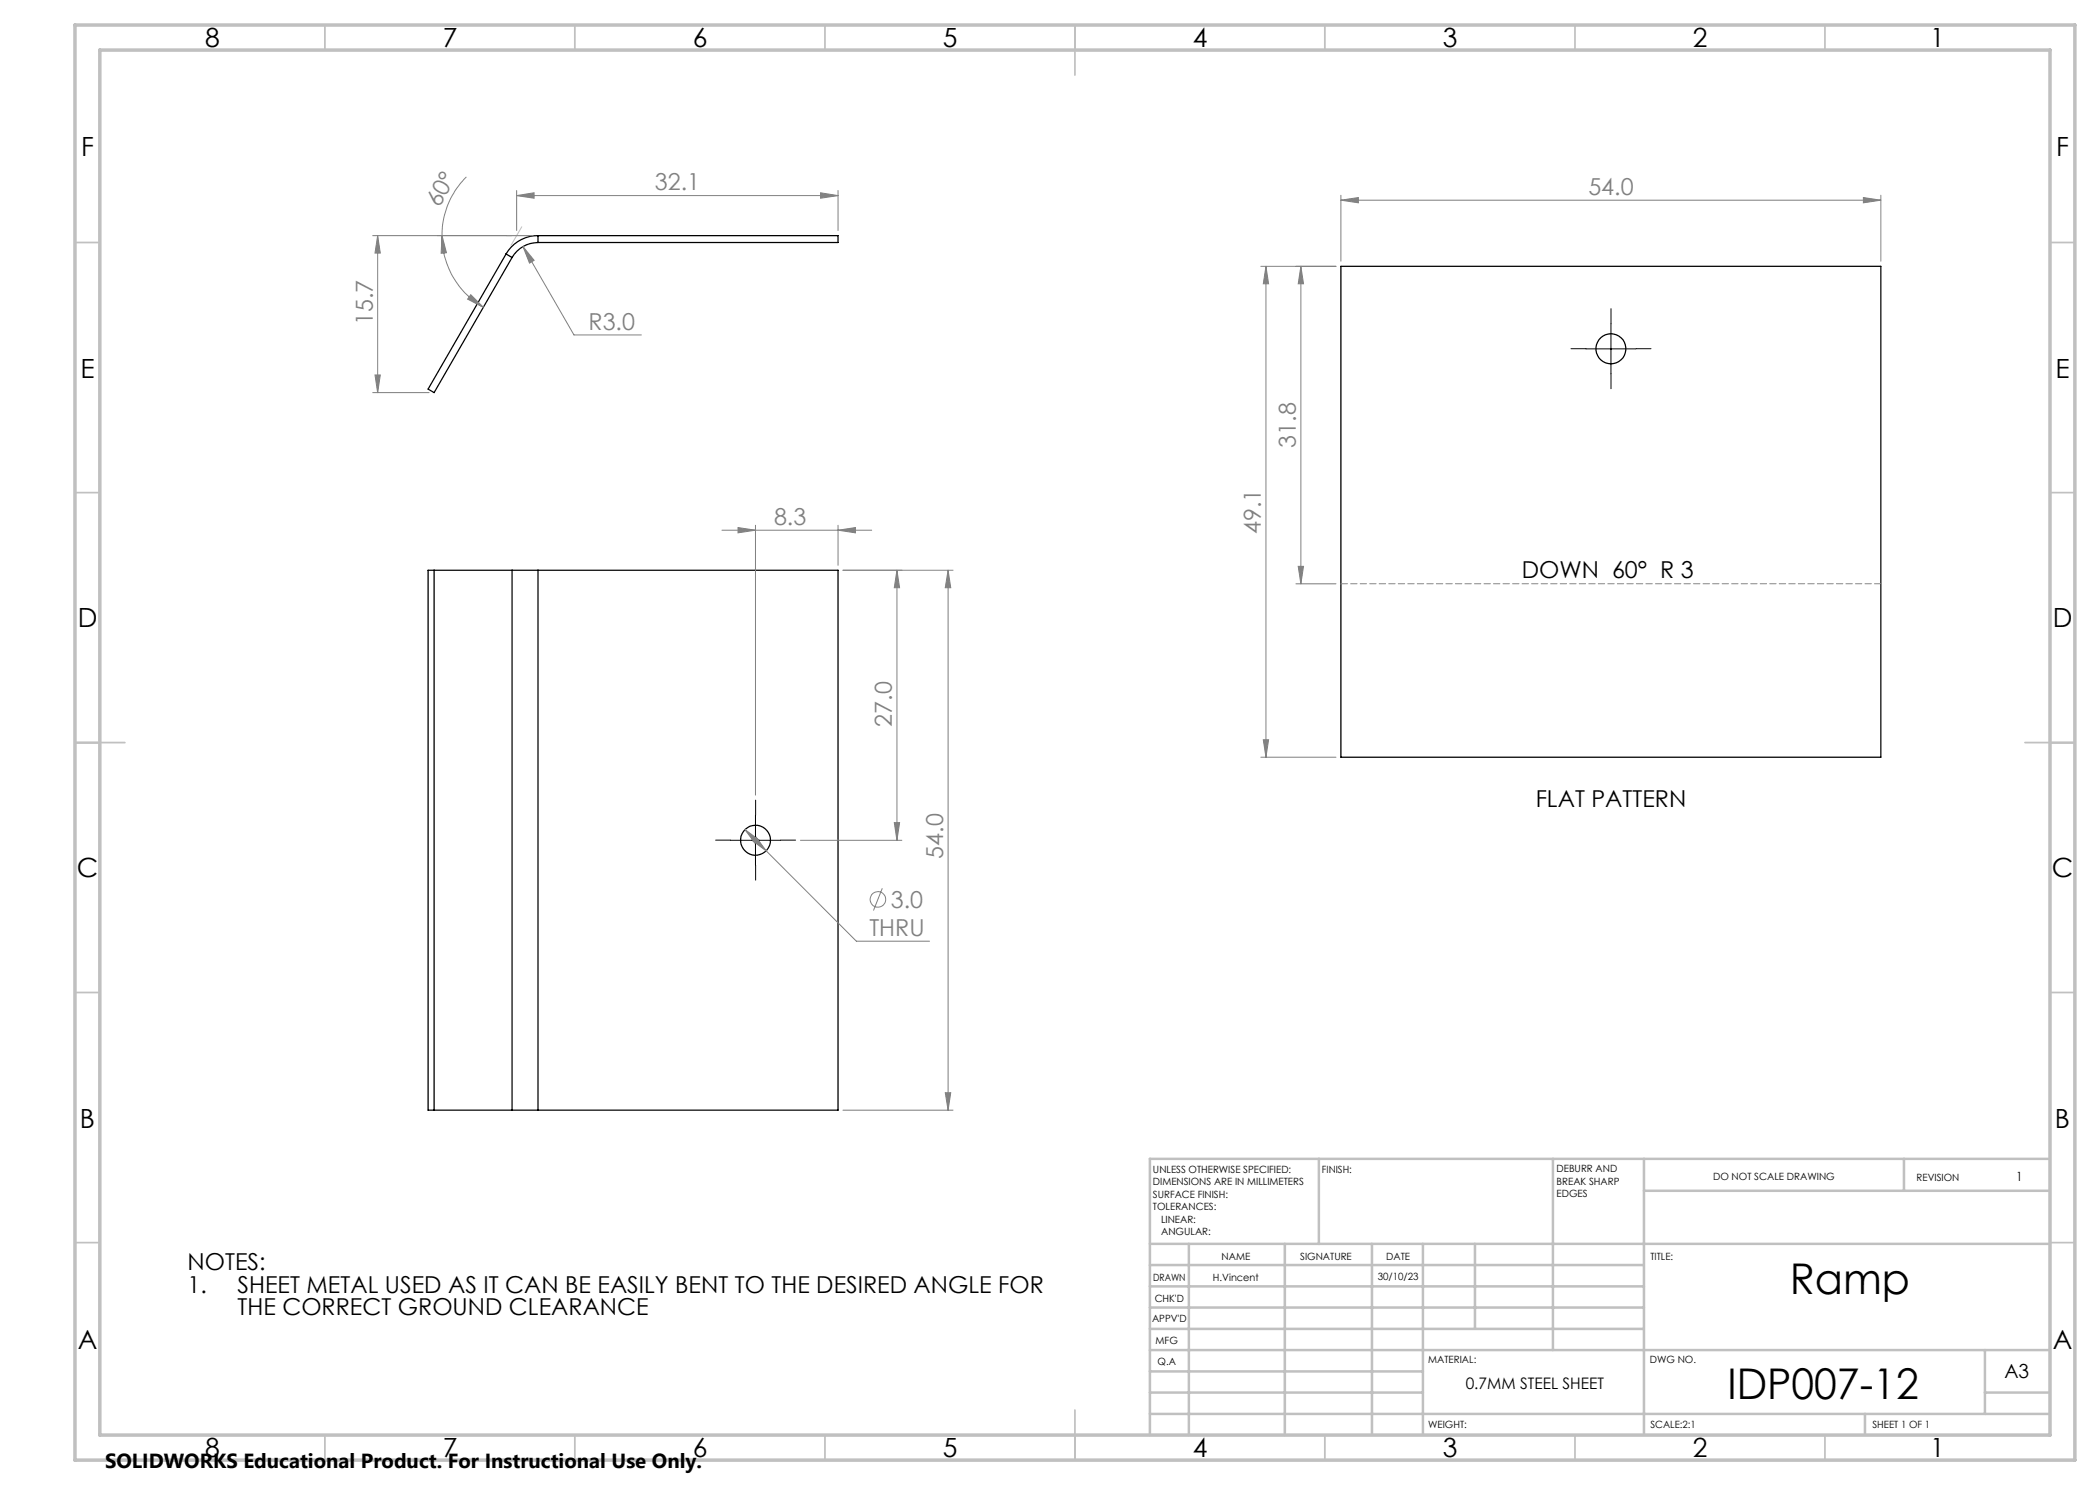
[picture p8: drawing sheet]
<svg xmlns="http://www.w3.org/2000/svg" width="420mm" height="297mm" viewBox="0 0 420 297" stroke-linecap="round" stroke-linejoin="round" font-family="sans-serif">
<g fill="none" stroke="#000" stroke-width=".25">
<path d="M101.2 50.8l-15.6 27 1.2 .7 15.6-27M101.2 50.8l1.2 .7M107.6 47.1a7.3 7.3 0 0 0-6.4 3.7M107.6 48.5a6 6 0 0 0-5.2 3M107.6 47.1v1.4M107.6 47.1h60v1.4h-60M268.2 53.3h108v98.1h-108zM86.8 114v108M102.4 114h5.2M102.4 114h-16.8v108h16.8M102.4 114v108M107.6 114v108"/>
<path d="M107.6 114h60v108h-60M102.4 222h5.2"/>
<circle cx="322.2" cy="69.8" r="3"/>
<circle cx="151.1" cy="168" r="3"/>
</g>
<g fill="none" stroke="#808080" stroke-width=".2">
<path d="M93.3 35.4a16.3 16.3 0 0 0-4.9 11.7M103.3 39.1l3.5-.5v1zM103.3 38.1v8M103.3 39.1h64.3M164.1 38.6l3.5 .5-3.5 .5zM167.6 38.1v8M268.2 39v13.2M372.7 39.5l3.5 .5-3.5 .6zM376.2 39v13.2M74.5 47.1h32.1M75.5 47.1v31.4M75.5 47.1l.6 3.5h-1.1z"/>
<path d="M88.4 47.1l.9 3.4-1.1 .2zM88.4 47.1a16.5 16.5 0 0 0 8.3 14.4M94.2 58.9l2.5 2.6-3.2-1.7zM104.6 49.3l2.2 2.8-.9 .5zM104.6 49.3l10.2 17.7h13.5M252.2 53.3h15M253.2 53.3l.5 3.5h-1zM253.2 53.3v98.1M260.2 53.3l.5 3.5h-1.1zM260.2 53.3v63.5M268.2 40l3.5-.5v1.1zM268.2 40h108"/>
<path d="M74.5 78.5h11.3M75 75h1.1l-.6 3.5zM144.4 106h29.9M147.6 105.5l3.5 .5-3.5 .6zM151.1 105.1v53.9M167.6 106l3.5-.5v1.1zM167.6 105.1v8M168.6 114h22M179.4 114v54.1M179.4 114l.5 3.5h-1zM189.6 114v108M189.6 114l.5 3.5h-1z"/>
<path d="M259.2 116.8h8M259.6 113.3h1.1l-.5 3.5zM252.2 151.4h15M252.7 148h1l-.5 3.4zM149 165.9l2.8 2.1-.7 .8zM149 165.9l4.2 4.3M151.1 167.3l2.1 2.9-2.8-2.1zM153.2 170.2l18.1 18h14.6M160.1 168.1h20.3M176.5 177.7l-1.8 4.4M178.9 164.5h1l-.5 3.6zM189.1 218.5h1l-.5 3.5z"/>
<path d="M168.6 222h22"/>
<circle cx="175.6" cy="179.9" r="1.56"/>
</g>
<path d="M317.2 69.7h-3M322.2 64.7v-3M322.2 74.7v3M327.2 69.7h3M146.1 168h-3M151.1 163v-3M151.1 173v3M156.1 168h3" fill="none" stroke="#000" stroke-width=".2" stroke-dasharray="15.2 1.3 1.3 1.3"/>
<path d="M317.2 69.8h10M322.2 64.8v10M146.1 168.1h10M151.1 163.1v9.9" fill="none" stroke="#000" stroke-width=".2"/>
<path d="M376.2 116.7h-108" fill="none" stroke="#808080" stroke-width=".2" stroke-dasharray="1.3 .6"/>
<path d="M101.3 47.1h4.3M104.4 45.4l-2.2 3.7" fill="none" stroke="#c0c0c0" stroke-width=".2"/>
<g fill="none" stroke="#c0c0c0" stroke-width=".35">
<path d="M65 5v5M115 5v5M165 5v5M215 5v10M265 5v5M315 5v5M365 5v5M15 48.5h5M410 48.5h5M15 98.5h5M410 98.5h5M15 148.5h10"/>
<path d="M405 148.5h10M15 198.5h5M410 198.5h5M15 248.5h5M410 248.5h5M65 287v5M115 287v5M165 287v5M215 282v10M265 287v5M315 287v5M365 287v5"/>
</g>
<g fill="none" stroke="#c0c0c0" stroke-width=".5">
<path d="M263.8 231.8v17M310.6 231.8v38.2M328.8 231.8v55.2M328.8 238.2h81.2M380.8 231.8v6.4M410 231.8h-180v55.2M230 248.8h180M230 257.3h98.8M230 253h98.8M237.8 248.8v38.2M257 248.8v38.2M274.4 248.8v38.2"/>
<path d="M284.6 248.8v38.2M295 248.8v17M230 265.8h98.8M230 261.5h98.8M230 278.5h54.6M230 274.3h54.6M230 270h180M397 278.5h13M397 270v12.8M230 282.8h180M373 282.8v4.2"/>
</g>
<path d="M15 5h400v287h-400zM20 10h390v277h-390z" fill="none" stroke="#c0c0c0" stroke-width=".7"/>
<g fill="#808080">
<path d="M103.3 39.1l3.5-.5v1zM164.1 38.6l3.5 .5-3.5 .5z"/>
<path d="M75 75h1.1l-.6 3.5zM75.5 47.1l.6 3.5h-1.1z"/>
<path d="M104.6 49.3l1.3 3.3 .9-.5zM149 165.9l2.1 2.9 .7-.8zM151.1 167.3l-.7 .8 2.8 2.1z"/>
<path d="M147.6 105.5l3.5 .5-3.5 .6zM167.6 106l3.5-.5v1.1z"/>
<path d="M372.7 39.5l3.5 .5-3.5 .6zM268.2 40l3.5-.5v1.1z"/>
<path d="M88.4 47.1l.9 3.4-1.1 .2zM94.2 58.9l2.5 2.6-3.2-1.7z"/>
<path d="M178.9 164.5h1l-.5 3.6zM179.4 114l.5 3.5h-1z"/>
<path d="M189.6 114l.5 3.5h-1zM189.1 218.5h1l-.5 3.5z"/>
<path d="M253.2 53.3l.5 3.5h-1zM252.7 148h1l-.5 3.4zM260.2 53.3l.5 3.5h-1.1zM259.6 113.3h1.1l-.5 3.5z"/>
</g>
<g font-size="8.5">
<text x="358" y="258.8">Ramp</text>
<text x="345.5" y="279.7">IDP007-12</text>
</g>
<g font-size="5.3">
<text x="41" y="9.5">8</text>
<text x="88.5" y="9.5">7</text>
<text x="138.5" y="9.5">6</text>
<text x="188.5" y="9.5">5</text>
<text x="238.5" y="9.5">4</text>
<text x="288.5" y="9.5">3</text>
<text x="338.5" y="9.5">2</text>
<text x="386" y="9.5">1</text>
<text x="16.2" y="31.2">F</text>
<text x="411.2" y="31.2">F</text>
<text x="16.1" y="75.5">E</text>
<text x="411.1" y="75.5">E</text>
<text x="15.5" y="125.5">D</text>
<text x="410.5" y="125.5">D</text>
<text x="15.4" y="175.5">C</text>
<text x="410.4" y="175.5">C</text>
<text x="16" y="225.5">B</text>
<text x="411" y="225.5">B</text>
<text x="15.5" y="269.7">A</text>
<text x="410.5" y="269.7">A</text>
<text x="41" y="291.5">8</text>
<text x="88.5" y="291.5">7</text>
<text x="138.5" y="291.5">6</text>
<text x="188.5" y="291.5">5</text>
<text x="238.5" y="291.5">4</text>
<text x="288.5" y="291.5">3</text>
<text x="338.5" y="291.5">2</text>
<text x="386" y="291.5">1</text>
</g>
<g font-size="4.7" fill="#808080">
<text x="87.9" y="41.7" transform="rotate(-61 87.9 41.7)">60°</text>
<text x="131" y="38.1">32.1</text>
<text x="317.7" y="39">54.0</text>
<text x="74.5" y="65" transform="rotate(-90 74.5 65)">15.7</text>
<text x="117.7" y="66">R3.0</text>
<text x="259.2" y="89.5" transform="rotate(-90 259.2 89.5)">31.8</text>
<text x="154.8" y="105">8.3</text>
<text x="252.2" y="106.9" transform="rotate(-90 252.2 106.9)">49.1</text>
<text x="178.4" y="145.3" transform="rotate(-90 178.4 145.3)">27.0</text>
<text x="188.6" y="171.7" transform="rotate(-90 188.6 171.7)">54.0</text>
<text x="178.2" y="181.6">3.0</text>
<text x="173.9" y="187.2">THRU</text>
</g>
<g font-size="4.7">
<text x="304.4" y="115.7">DOWN 60° R 3</text>
<text x="307.1" y="161.4">FLAT PATTERN</text>
<text x="37.5" y="254">NOTES:</text>
<text x="37.5" y="258.5">1.</text>
<text x="47.5" y="258.5">SHEET METAL USED AS IT CAN BE EASILY BENT TO THE DESIRED ANGLE FOR</text>
<text x="47.5" y="263">THE CORRECT GROUND CLEARANCE</text>
</g>
<text font-size="4.1" x="21" y="293.7">SOLIDWORKS Educational Product. For Instructional Use Only.</text>
<text font-size="3.9" x="400.9" y="275.5">A3</text>
<text font-size="3.2" x="293.1" y="277.9">0.7MM STEEL SHEET</text>
<text font-size="2.5" x="403.2" y="236.1">1</text>
<g font-size="2">
<text x="230.6" y="234.6">UNLESS OTHERWISE SPECIFIED:</text>
<text x="230.6" y="237.1">DIMENSIONS ARE IN MILLIMETERS</text>
<text x="230.6" y="239.6">SURFACE FINISH:</text>
<text x="264.4" y="234.6">FINISH:</text>
<text x="311.3" y="234.5">DEBURR AND</text>
<text x="311.3" y="237">BREAK SHARP</text>
<text x="311.3" y="239.5">EDGES</text>
<text x="342.6" y="236">DO NOT SCALE DRAWING</text>
<text x="383.3" y="236.2">REVISION</text>
<text x="230.6" y="242.1">TOLERANCES:</text>
<text x="232.2" y="244.6">LINEAR:</text>
<text x="232.2" y="247.1">ANGULAR:</text>
<text x="244.3" y="252">NAME</text>
<text x="260" y="251.9">SIGNATURE</text>
<text x="277.2" y="251.9">DATE</text>
<text x="330.1" y="251.9">TITLE:</text>
<text x="230.6" y="256.1">DRAWN</text>
<text x="242.6" y="256.1">H.Vincent</text>
<text x="275.5" y="255.9">30/10/23</text>
<text x="230.9" y="260.3">CHK'D</text>
<text x="230.4" y="264.4">APPV'D</text>
<text x="231.1" y="268.8">MFG</text>
<text x="231.5" y="273">Q.A</text>
<text x="285.6" y="272.5">MATERIAL:</text>
<text x="330" y="272.5">DWG NO.</text>
<text x="285.6" y="285.5">WEIGHT:</text>
<text x="330.1" y="285.6">SCALE:2:1</text>
<text x="374.5" y="285.6">SHEET 1 OF 1</text>
</g>
</svg>
